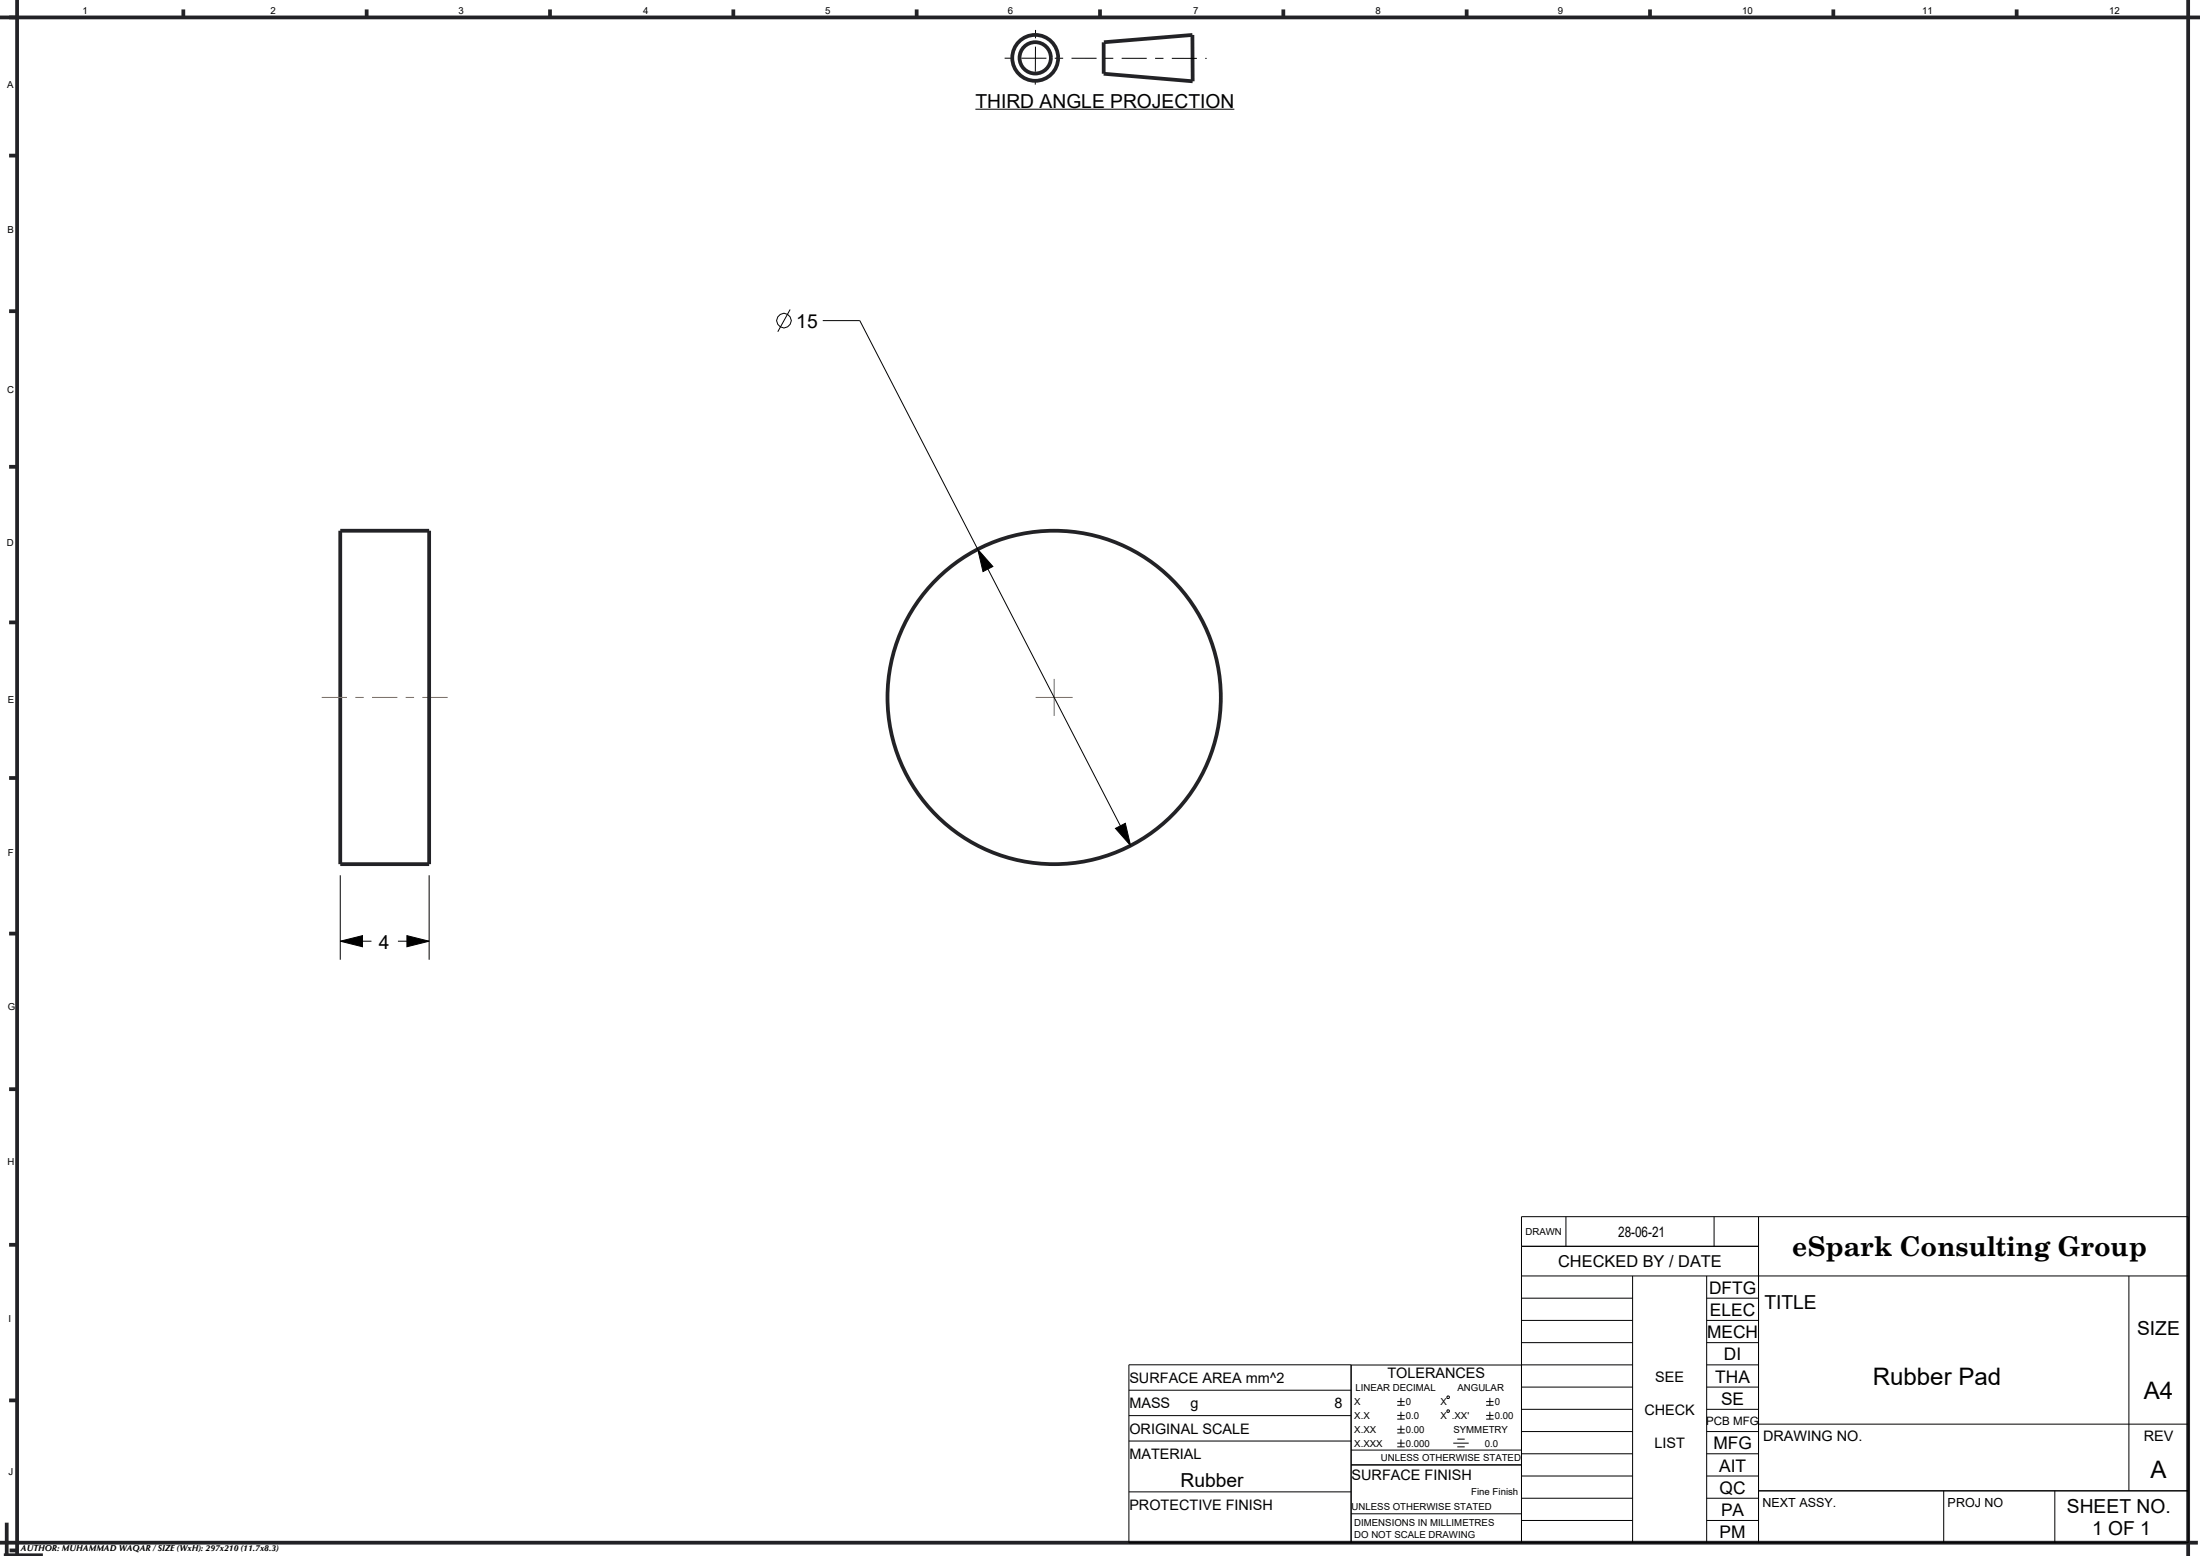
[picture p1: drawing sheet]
<svg xmlns="http://www.w3.org/2000/svg" width="297mm" height="210mm" viewBox="0 0 297 210" stroke-linecap="round" stroke-linejoin="round" font-family="sans-serif">
<g fill="none" stroke="#000" stroke-width=".14">
<path d="M131.7 14.7h34.9M106.7 41.8l-1.7 3M111.1 43.3h5l36.5 70.8M132 74.1l2 2.4-1.3 .6zM45.9 118.1v11.4M57.9 118.1v11.4M150.6 111.8l1.3-.7 .7 3zM45.9 127l3-.7v1.5zM45.9 127h4.2M53.7 127h4.2M54.9 126.3l3 .7-3 .8zM205.4 178.2h15"/>
<path d="M205.4 175.2h15M205.4 168.2h32M211.4 164.2v4M220.4 172.2v36M230.4 178.2h7M230.4 175.2h7M230.4 172.2v36M231.4 164.2v4M237.4 164.2v44M287.4 172.2v29M295.4 172.2h-90M152.4 194.5h30"/>
<path d="M152.4 191.1h30M152.4 187.6h30M182.4 195.7h23M182.4 184.2h23M188.6 194.8h1M188.6 195.3h1M188.6 192.9h1M188.6 193.4h1M188.6 191h1M188.6 191.5h1M188.6 189.2h1M188.6 189.7h1"/>
<path d="M189.1 188.7v1M189.1 190.5v1M189.1 192.4v1M189.1 194.3v1M195.3 190.4l.3-.1 .1 .2-.3 .1zM195.4 188.4l.3 .1-.1 .2h-.3zM196.2 194.8h2.1M196.7 194.2h1M196.7 195.3h1M200.6 191h1M200.6 191.5h1M200.6 189.2h1"/>
<path d="M200.6 189.7h1M201.1 188.7v1M201.1 190.5v1M205.4 199.2h15M205.4 196.2h15M205.4 193.2h15M205.4 190.2h15M205.4 187.2h15M205.4 184.2h15M205.4 181.2h15M205.4 197.7h-23M230.4 199.2h7"/>
<path d="M230.4 196.2h7M230.4 193.2h7M230.4 190.2h7M230.4 187.2h7M230.4 184.2h7M230.4 181.2h7M237.4 192.2h58M152.4 201.3h30M182.4 204.3h23M205.4 208.2v-44h90v44h-143v-24h30v24M205.4 205.2h15M205.4 202.2h15"/>
<path d="M230.4 205.2h7M230.4 202.2h7M237.4 201.2h58M262.4 201.2v7M277.4 201.2v7"/>
<circle cx="105.8" cy="43.3" r=".98"/>
</g>
<path d="M132 74.1l2 2.4-1.3 .6zM150.6 111.8l1.3-.7 .7 3zM45.9 127l3-.7v1.5zM54.9 126.3l3 .7-3 .8z" fill="#000"/>
<g fill="none" stroke="#222226" stroke-width=".51">
<path d="M0 2.4h297M1.2 2.4h1.1M2.3 0v210M24.8 1.3v1.1M49.5 1.3v1.1M74.3 1.3v1.1M99 1.3v1.1M123.8 1.3v1.1M148.5 1.3v1.1M149 5.7l12-1v6.3l-12-1.1v-4.2M173.2 1.3v1.1M198 1.3v1.1"/>
<path d="M222.7 1.3v1.1M247.5 1.3v1.1M272.3 1.3v1.1M295.4 0v210M1.2 21h1.1M1.2 42h1.1M1.2 63h1.1M45.9 71.6h12v45h-12zM1.2 84h1.1M1.2 105h1.1M1.2 126h1.1M1.2 147h1.1"/>
<path d="M1.2 168h1.1M1.2 189h1.1M.5 209.9h5.3M.9 205.5v4.6M1.3 209.2h1.1M296.7 208.2h-296.7"/>
<circle cx="139.8" cy="7.8" r="3.1"/>
<circle cx="139.8" cy="7.8" r="2.12"/>
<circle cx="142.3" cy="94.1" r="22.5"/>
</g>
<path d="M135.6 7.9h27.3M139.8 4v7.4" fill="none" stroke="#000" stroke-width=".14" stroke-dasharray="1.1 1.1 3.4 1.1" stroke-linecap="butt"/>
<path d="M43.4 94.1h3.4M48 94.1h1.1M50.2 94.1h3.4M54.8 94.1h1.1M57 94.1h3.4M139.8 94.1h5M142.3 91.6v5" fill="none" stroke="#963" stroke-width=".14"/>
<text font-size="3.7" x="242" y="169.6">eSpark Consulting Group</text>
<g font-size="3.3">
<text x="252.8" y="187">Rubber Pad</text>
<text x="289.4" y="188.8">A4</text>
<text x="290.3" y="199.5">A</text>
</g>
<g font-size="2.6">
<text x="131.7" y="14.5">THIRD ANGLE PROJECTION</text>
<text x="107.5" y="44.3">15</text>
<text x="51.1" y="128">4</text>
<text x="238.2" y="176.7">TITLE</text>
<text x="288.5" y="180.2">SIZE</text>
<text x="159.4" y="200.6">Rubber</text>
<text x="279" y="204.2">SHEET NO.</text>
<text x="282.4" y="207.2">1 OF 1</text>
</g>
<g font-size="2.3">
<text x="230.7" y="174.6">DFTG</text>
<text x="230.8" y="177.6">ELEC</text>
<text x="230.5" y="180.6">MECH</text>
<text x="232.7" y="183.6">DI</text>
<text x="231.6" y="186.6">THA</text>
<text x="232.3" y="189.6">SE</text>
<text x="231.3" y="195.6">MFG</text>
<text x="232.1" y="198.6">AIT</text>
<text x="232.1" y="201.6">QC</text>
<text x="232.1" y="207.6">PM</text>
<text x="232.3" y="204.6">PA</text>
</g>
<text font-size="2.2" x="210.3" y="171.1">CHECKED BY / DATE</text>
<g font-size="2">
<text x="218.5" y="167">28-06-21</text>
<text x="187.3" y="186">TOLERANCES</text>
<text x="152.5" y="190.1">MASS</text>
<text x="152.5" y="186.7">SURFACE AREA mm^2</text>
<text x="160.7" y="190.1">g</text>
<text x="180.2" y="190.1">8</text>
<text x="222" y="191">CHECK</text>
<text x="223.4" y="186.5">SEE</text>
<text x="152.5" y="196.9">MATERIAL</text>
<text x="152.5" y="193.5">ORIGINAL SCALE</text>
<text x="223.3" y="195.5">LIST</text>
<text x="238" y="194.5">DRAWING NO.</text>
<text x="289.4" y="194.5">REV</text>
<text x="152.5" y="203.8">PROTECTIVE FINISH</text>
<text x="182.5" y="199.8">SURFACE FINISH</text>
</g>
<g font-size="1.7">
<text x="237.9" y="203.4">NEXT ASSY.</text>
<text x="262.9" y="203.4">PROJ NO</text>
</g>
<text font-size="1.6" x="230.3" y="192.3">PCB MFG</text>
<g font-size="1.3">
<text x="11.1" y="1.9">1</text>
<text x="36.5" y="1.9">2</text>
<text x="61.9" y="1.9">3</text>
<text x="86.8" y="1.9">4</text>
<text x="111.4" y="1.9">5</text>
<text x="136.1" y="1.9">6</text>
<text x="161.1" y="1.9">7</text>
<text x="185.7" y="1.9">8</text>
<text x="210.3" y="1.9">9</text>
<text x="235.2" y="1.9">10</text>
<text x="259.5" y="1.9">11</text>
<text x="284.7" y="1.9">12</text>
<text x="1" y="11.9">A</text>
<text x="1" y="31.5">B</text>
<text x="1" y="53.1">C</text>
<text x=".9" y="73.7">D</text>
<text x="1.1" y="94.9">E</text>
<text x="1.1" y="115.5">F</text>
<text x="1" y="136.3">G</text>
<text x="1" y="157.2">H</text>
<text x="205.9" y="166.7">DRAWN</text>
<text x="1.1" y="178.4">I</text>
<text x="182.8" y="191.5">X.X</text>
<text x="182.8" y="189.7">X</text>
<text x="183" y="187.7">LINEAR DECIMAL</text>
<text x="189.8" y="191.5">0.0</text>
<text x="189.8" y="189.7">0</text>
<text x="194.5" y="191.5">X .XX'</text>
<text x="194.5" y="189.7">X</text>
<text x="196.8" y="187.7">ANGULAR</text>
<text x="201.8" y="191.5">0.00</text>
<text x="201.8" y="189.7">0</text>
<text x="182.8" y="195.3">X.XXX</text>
<text x="182.8" y="193.4">X.XX</text>
<text x="186.4" y="197.2">UNLESS OTHERWISE STATED</text>
<text x="189.8" y="195.3">0.000</text>
<text x="189.8" y="193.4">0.00</text>
<text x="196.2" y="193.4">SYMMETRY</text>
<text x="200.5" y="195.3">0.0</text>
<text x="1.2" y="199.1">J</text>
<text x="182.5" y="203.8">UNLESS OTHERWISE STATED</text>
<text x="198.6" y="201.8">Fine Finish</text>
<text x="182.8" y="206">DIMENSIONS IN MILLIMETRES</text>
<text x="182.8" y="207.5">DO NOT SCALE DRAWING</text>
</g>
<text font-size="1.2" x="2.8" y="209.4">AUTHOR: MUHAMMAD WAQAR / SIZE (WxH): 297x210 (11.7x8.3)</text>
</svg>
